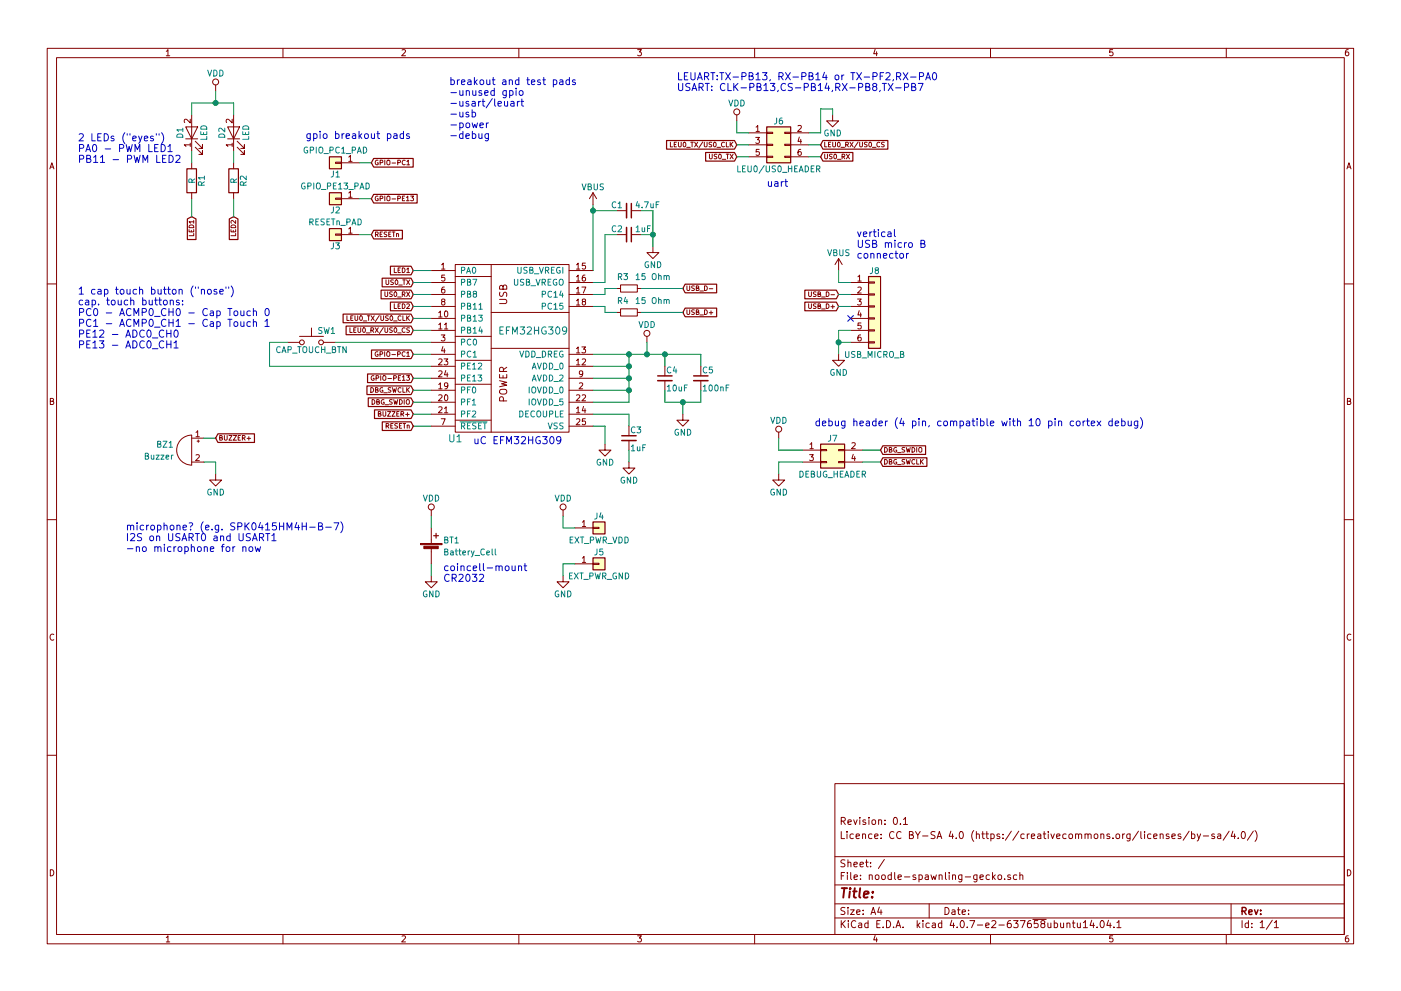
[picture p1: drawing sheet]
EESchema Schematic File Version 2
LIBS:power
LIBS:device
LIBS:switches
LIBS:relays
LIBS:motors
LIBS:transistors
LIBS:conn
LIBS:linear
LIBS:regul
LIBS:74xx
LIBS:cmos4000
LIBS:adc-dac
LIBS:memory
LIBS:xilinx
LIBS:microcontrollers
LIBS:dsp
LIBS:microchip
LIBS:analog_switches
LIBS:motorola
LIBS:texas
LIBS:intel
LIBS:audio
LIBS:interface
LIBS:digital-audio
LIBS:philips
LIBS:display
LIBS:cypress
LIBS:siliconi
LIBS:opto
LIBS:atmel
LIBS:contrib
LIBS:valves
LIBS:efm32hg309
LIBS:noodle-spawnling-gecko-cache
EELAYER 25 0
EELAYER END
$Descr A4 11693 8268
encoding utf-8
Sheet 1 1
Title ""
Date ""
Rev ""
Comp ""
Comment1 "Licence: CC BY-SA 4.0 (https://creativecommons.org/licenses/by-sa/4.0/)"
Comment2 "Revision: 0.1"
Comment3 ""
Comment4 ""
$EndDescr
$Comp
L LED D1
U 1 1
P 1600 1100
F 0 "D1" H 1600 1200 50 0000 C CNN
F 1 "LED" H 1600 1000 50 0000 C CNN
F 2 "pcb_pads:led_5mm_horizontal_pads" H 1600 1100 50 0001 C CNN
F 3 "" H 1600 1100 50 0001 C CNN
F 4 "Wurth Electronics Inc." H 0 0 50 0001 C CNN "MFR"
F 5 "151051SS04000" H 0 0 50 0001 C CNN "MPN"
F 6 "Digikey" H 0 0 50 0001 C CNN "SPR"
F 7 "732-11405-ND" H 0 0 50 0001 C CNN "SPN"
F 8 "" H 0 0 50 0001 C CNN "SPURL"
	1    1600 1100
	0    -1   -1   0   
$EndComp
$Comp
L LED D2
U 1 1
P 1950 1100
F 0 "D2" H 1950 1200 50 0000 C CNN
F 1 "LED" H 1950 1000 50 0000 C CNN
F 2 "pcb_pads:led_5mm_horizontal_pads" H 1950 1100 50 0001 C CNN
F 3 "" H 1950 1100 50 0001 C CNN
F 4 "Wurth Electronics Inc." H 0 0 50 0001 C CNN "MFR"
F 5 "151051SS04000" H 0 0 50 0001 C CNN "MPN"
F 6 "Digikey" H 0 0 50 0001 C CNN "SPR"
F 7 "732-11405-ND" H 0 0 50 0001 C CNN "SPN"
F 8 "" H 0 0 50 0001 C CNN "SPURL"
	1    1950 1100
	0    -1   -1   0   
$EndComp
$Comp
L R R1
U 1 1
P 1600 1500
F 0 "R1" V 1680 1500 50 0000 C CNN
F 1 "R" V 1600 1500 50 0000 C CNN
F 2 "Resistors_SMD:R_0402_NoSilk" V 1530 1500 50 0001 C CNN
F 3 "" H 1600 1500 50 0001 C CNN
F 4 "Yageo" H 0 0 50 0001 C CNN "MFR"
F 5 "RC0402FR-0752R3L" H 0 0 50 0001 C CNN "MPN"
F 6 "Digikey" H 0 0 50 0001 C CNN "SPR"
F 7 "YAG3180CT-ND" H 0 0 50 0001 C CNN "SPN"
F 8 "" H 0 0 50 0001 C CNN "SPURL"
	1    1600 1500
	1    0    0    -1  
$EndComp
$Comp
L R R2
U 1 1
P 1950 1500
F 0 "R2" V 2030 1500 50 0000 C CNN
F 1 "R" V 1950 1500 50 0000 C CNN
F 2 "Resistors_SMD:R_0402_NoSilk" V 1880 1500 50 0001 C CNN
F 3 "" H 1950 1500 50 0001 C CNN
F 4 "Yageo" H 0 0 50 0001 C CNN "MFR"
F 5 "RC0402FR-0752R3L" H 0 0 50 0001 C CNN "MPN"
F 6 "Digikey" H 0 0 50 0001 C CNN "SPR"
F 7 "YAG3180CT-ND" H 0 0 50 0001 C CNN "SPN"
F 8 "" H 0 0 50 0001 C CNN "SPURL"
	1    1950 1500
	1    0    0    -1  
$EndComp
$Comp
L Battery_Cell BT1
U 1 1
P 3600 4600
F 0 "BT1" H 3700 4700 50 0000 L CNN
F 1 "Battery_Cell" H 3700 4600 50 0000 L CNN
F 2 "coincell_smd:CR2032_holder_smd" V 3600 4660 50 0001 C CNN
F 3 "" V 3600 4660 50 0001 C CNN
F 4 "Linx Technologies Inc. " H 0 0 50 0001 C CNN "MFR"
F 5 "BAT-HLD-001" H 0 0 50 0001 C CNN "MPN"
F 6 "Digikey" H 0 0 50 0001 C CNN "SPR"
F 7 "BAT-HLD-001-ND" H 0 0 50 0001 C CNN "SPN"
F 8 "" H 0 0 50 0001 C CNN "SPURL"
	1    3600 4600
	1    0    0    -1  
$EndComp
$Comp
L GND #PWR01
U 1 1
P 3600 4800
F 0 "#PWR01" H 3600 4550 50 0001 C CNN
F 1 "GND" H 3600 4650 50 0000 C CNN
F 2 "" H 3600 4800 50 0001 C CNN
F 3 "" H 3600 4800 50 0001 C CNN
	1    3600 4800
	1    0    0    -1  
$EndComp
$Comp
L VDD #PWR02
U 1 1
P 3600 4300
F 0 "#PWR02" H 3600 4150 50 0001 C CNN
F 1 "VDD" H 3600 4450 50 0000 C CNN
F 2 "" H 3600 4300 50 0001 C CNN
F 3 "" H 3600 4300 50 0001 C CNN
	1    3600 4300
	1    0    0    -1  
$EndComp
$Comp
L VDD #PWR03
U 1 1
P 1800 750
F 0 "#PWR03" H 1800 600 50 0001 C CNN
F 1 "VDD" H 1800 900 50 0000 C CNN
F 2 "" H 1800 750 50 0001 C CNN
F 3 "" H 1800 750 50 0001 C CNN
	1    1800 750 
	1    0    0    -1  
$EndComp
$Comp
L EFM32HG309 U1
U 1 1
P 3800 3600
F 0 "U1" H 3800 3550 60 0000 C CNN
F 1 "EFM32HG309" H 4450 4450 60 0000 C CNN
F 2 "Housings_DFN_QFN:QFN-24-1EP_5x5mm_Pitch0.65mm" H 3800 3550 60 0001 C CNN
F 3 "" H 3800 3550 60 0001 C CNN
F 4 "Silicon Labs " H 0 0 50 0001 C CNN "MFR"
F 5 "EFM32HG309F64G-B-QFN24" H 0 0 50 0001 C CNN "MPN"
F 6 "Digikey" H 0 0 50 0001 C CNN "SPR"
F 7 "336-3896-ND" H 0 0 50 0001 C CNN "SPN"
F 8 "" H 0 0 50 0001 C CNN "SPURL"
	1    3800 3600
	1    0    0    -1  
$EndComp
$Comp
L GND #PWR04
U 1 1
P 5050 3700
F 0 "#PWR04" H 5050 3450 50 0001 C CNN
F 1 "GND" H 5050 3550 50 0000 C CNN
F 2 "" H 5050 3700 50 0001 C CNN
F 3 "" H 5050 3700 50 0001 C CNN
	1    5050 3700
	1    0    0    -1  
$EndComp
$Comp
L C_Small C3
U 1 1
P 5250 3650
F 0 "C3" H 5260 3720 50 0000 L CNN
F 1 "1uF" H 5260 3570 50 0000 L CNN
F 2 "Capacitors_SMD:C_0402_NoSilk" H 5250 3650 50 0001 C CNN
F 3 "" H 5250 3650 50 0001 C CNN
F 4 "Samsung Electro-Mechanics" H 0 0 50 0001 C CNN "MFR"
F 5 "CL05X105KQ5NNNC" H 0 0 50 0001 C CNN "MPN"
F 6 "Digikey" H 0 0 50 0001 C CNN "SPR"
F 7 "1276-1754-1-ND" H 0 0 50 0001 C CNN "SPN"
F 8 "" H 0 0 50 0001 C CNN "SPURL"
	1    5250 3650
	1    0    0    -1  
$EndComp
$Comp
L GND #PWR05
U 1 1
P 5250 3850
F 0 "#PWR05" H 5250 3600 50 0001 C CNN
F 1 "GND" H 5250 3700 50 0000 C CNN
F 2 "" H 5250 3850 50 0001 C CNN
F 3 "" H 5250 3850 50 0001 C CNN
	1    5250 3850
	1    0    0    -1  
$EndComp
$Comp
L C_Small C4
U 1 1
P 5550 3150
F 0 "C4" H 5560 3220 50 0000 L CNN
F 1 "10uF" H 5560 3070 50 0000 L CNN
F 2 "Capacitors_SMD:C_0402_NoSilk" H 5550 3150 50 0001 C CNN
F 3 "" H 5550 3150 50 0001 C CNN
F 4 "Murata Electronics North America" H 0 0 50 0001 C CNN "MFR"
F 5 "GRM155C80J106ME11D" H 0 0 50 0001 C CNN "MPN"
F 6 "Digikey" H 0 0 50 0001 C CNN "SPR"
F 7 "490-13233-1-ND" H 0 0 50 0001 C CNN "SPN"
F 8 "" H 0 0 50 0001 C CNN "SPURL"
	1    5550 3150
	1    0    0    -1  
$EndComp
$Comp
L C_Small C5
U 1 1
P 5850 3150
F 0 "C5" H 5860 3220 50 0000 L CNN
F 1 "100nF" H 5860 3070 50 0000 L CNN
F 2 "Capacitors_SMD:C_0402_NoSilk" H 5850 3150 50 0001 C CNN
F 3 "" H 5850 3150 50 0001 C CNN
F 4 "Samsung Electro-Mechanics" H 0 0 50 0001 C CNN "MFR"
F 5 "CL05A104KQ5NNNC" H 0 0 50 0001 C CNN "MPN"
F 6 "Digikey" H 0 0 50 0001 C CNN "SPR"
F 7 "1276-1442-1-ND" H 0 0 50 0001 C CNN "SPN"
F 8 "" H 0 0 50 0001 C CNN "SPURL"
	1    5850 3150
	1    0    0    -1  
$EndComp
$Comp
L GND #PWR06
U 1 1
P 5700 3450
F 0 "#PWR06" H 5700 3200 50 0001 C CNN
F 1 "GND" H 5700 3300 50 0000 C CNN
F 2 "" H 5700 3450 50 0001 C CNN
F 3 "" H 5700 3450 50 0001 C CNN
	1    5700 3450
	1    0    0    -1  
$EndComp
$Comp
L VDD #PWR07
U 1 1
P 5400 2850
F 0 "#PWR07" H 5400 2700 50 0001 C CNN
F 1 "VDD" H 5400 3000 50 0000 C CNN
F 2 "" H 5400 2850 50 0001 C CNN
F 3 "" H 5400 2850 50 0001 C CNN
	1    5400 2850
	1    0    0    -1  
$EndComp
$Comp
L R_Small R3
U 1 1
P 5250 2400
F 0 "R3" V 5150 2300 50 0000 L CNN
F 1 "15 Ohm" V 5150 2450 50 0000 L CNN
F 2 "Resistors_SMD:R_0402_NoSilk" H 5250 2400 50 0001 C CNN
F 3 "" H 5250 2400 50 0001 C CNN
F 4 "Panasonic Electronic Components" H 0 0 50 0001 C CNN "MFR"
F 5 "ERJ-2RKF15R0X" H 0 0 50 0001 C CNN "MPN"
F 6 "Digikey" H 0 0 50 0001 C CNN "SPR"
F 7 "P15.0LCT-ND" H 0 0 50 0001 C CNN "SPN"
F 8 "" H 0 0 50 0001 C CNN "SPURL"
	1    5250 2400
	0    1    1    0   
$EndComp
$Comp
L R_Small R4
U 1 1
P 5250 2600
F 0 "R4" V 5150 2500 50 0000 L CNN
F 1 "15 Ohm" V 5150 2650 50 0000 L CNN
F 2 "Resistors_SMD:R_0402_NoSilk" H 5250 2600 50 0001 C CNN
F 3 "" H 5250 2600 50 0001 C CNN
F 4 "Panasonic Electronic Components" H 0 0 50 0001 C CNN "MFR"
F 5 "ERJ-2RKF15R0X" H 0 0 50 0001 C CNN "MPN"
F 6 "Digikey" H 0 0 50 0001 C CNN "SPR"
F 7 "P15.0LCT-ND" H 0 0 50 0001 C CNN "SPN"
F 8 "" H 0 0 50 0001 C CNN "SPURL"
	1    5250 2600
	0    1    1    0   
$EndComp
$Comp
L C_Small C2
U 1 1
P 5250 1950
F 0 "C2" V 5200 1800 50 0000 L CNN
F 1 "1uF" V 5200 2000 50 0000 L CNN
F 2 "Capacitors_SMD:C_0402_NoSilk" H 5250 1950 50 0001 C CNN
F 3 "" H 5250 1950 50 0001 C CNN
F 4 "Samsung Electro-Mechanics" H 0 0 50 0001 C CNN "MFR"
F 5 "CL05X105KQ5NNNC" H 0 0 50 0001 C CNN "MPN"
F 6 "Digikey" H 0 0 50 0001 C CNN "SPR"
F 7 "1276-1754-1-ND" H 0 0 50 0001 C CNN "SPN"
F 8 "" H 0 0 50 0001 C CNN "SPURL"
	1    5250 1950
	0    1    1    0   
$EndComp
$Comp
L GND #PWR08
U 1 1
P 5450 2050
F 0 "#PWR08" H 5450 1800 50 0001 C CNN
F 1 "GND" H 5450 1900 50 0000 C CNN
F 2 "" H 5450 2050 50 0001 C CNN
F 3 "" H 5450 2050 50 0001 C CNN
	1    5450 2050
	1    0    0    -1  
$EndComp
$Comp
L C_Small C1
U 1 1
P 5250 1750
F 0 "C1" V 5200 1600 50 0000 L CNN
F 1 "4.7uF" V 5200 1800 50 0000 L CNN
F 2 "Capacitors_SMD:C_0402_NoSilk" H 5250 1750 50 0001 C CNN
F 3 "" H 5250 1750 50 0001 C CNN
F 4 "Samsung Electro-Mechanics" H 0 0 50 0001 C CNN "MFR"
F 5 "CL05A475KQ5NRNC " H 0 0 50 0001 C CNN "MPN"
F 6 "Digikey" H 0 0 50 0001 C CNN "SPR"
F 7 "1276-1481-1-ND" H 0 0 50 0001 C CNN "SPN"
F 8 "" H 0 0 50 0001 C CNN "SPURL"
	1    5250 1750
	0    1    1    0   
$EndComp
$Comp
L VBUS #PWR09
U 1 1
P 4950 1700
F 0 "#PWR09" H 4950 1550 50 0001 C CNN
F 1 "VBUS" H 4950 1850 50 0000 C CNN
F 2 "" H 4950 1700 50 0001 C CNN
F 3 "" H 4950 1700 50 0001 C CNN
	1    4950 1700
	1    0    0    -1  
$EndComp
$Comp
L GND #PWR010
U 1 1
P 7000 2950
F 0 "#PWR010" H 7000 2700 50 0001 C CNN
F 1 "GND" H 7000 2800 50 0000 C CNN
F 2 "" H 7000 2950 50 0001 C CNN
F 3 "" H 7000 2950 50 0001 C CNN
	1    7000 2950
	1    0    0    -1  
$EndComp
$Comp
L VBUS #PWR011
U 1 1
P 7000 2250
F 0 "#PWR011" H 7000 2100 50 0001 C CNN
F 1 "VBUS" H 7000 2400 50 0000 C CNN
F 2 "" H 7000 2250 50 0001 C CNN
F 3 "" H 7000 2250 50 0001 C CNN
	1    7000 2250
	1    0    0    -1  
$EndComp
$Comp
L GND #PWR012
U 1 1
P 4700 4800
F 0 "#PWR012" H 4700 4550 50 0001 C CNN
F 1 "GND" H 4700 4650 50 0000 C CNN
F 2 "" H 4700 4800 50 0001 C CNN
F 3 "" H 4700 4800 50 0001 C CNN
	1    4700 4800
	1    0    0    -1  
$EndComp
$Comp
L VDD #PWR013
U 1 1
P 4700 4300
F 0 "#PWR013" H 4700 4150 50 0001 C CNN
F 1 "VDD" H 4700 4450 50 0000 C CNN
F 2 "" H 4700 4300 50 0001 C CNN
F 3 "" H 4700 4300 50 0001 C CNN
	1    4700 4300
	1    0    0    -1  
$EndComp
$Comp
L Buzzer BZ1
U 1 1
P 1600 3750
F 0 "BZ1" H 1750 3800 50 0000 L CNN
F 1 "Buzzer" H 1750 3700 50 0000 L CNN
F 2 "Buzzers_Beepers:Buzzer_Murata_PKMCS0909E4000-R1" V 1575 3850 50 0001 C CNN
F 3 "" V 1575 3850 50 0001 C CNN
F 4 "Murata Electronics North America" H 0 0 50 0001 C CNN "MFR"
F 5 "PKMCS0909E4000-R1" H 0 0 50 0001 C CNN "MPN"
F 6 "Digikey" H 0 0 50 0001 C CNN "SPR"
F 7 "490-9647-1-ND" H 0 0 50 0001 C CNN "SPN"
F 8 "" H 0 0 50 0001 C CNN "SPURL"
	1    1600 3750
	-1   0    0    -1  
$EndComp
$Comp
L GND #PWR014
U 1 1
P 1800 3950
F 0 "#PWR014" H 1800 3700 50 0001 C CNN
F 1 "GND" H 1800 3800 50 0000 C CNN
F 2 "" H 1800 3950 50 0001 C CNN
F 3 "" H 1800 3950 50 0001 C CNN
	1    1800 3950
	1    0    0    -1  
$EndComp
$Comp
L GND #PWR015
U 1 1
P 6500 3950
F 0 "#PWR015" H 6500 3700 50 0001 C CNN
F 1 "GND" H 6500 3800 50 0000 C CNN
F 2 "" H 6500 3950 50 0001 C CNN
F 3 "" H 6500 3950 50 0001 C CNN
	1    6500 3950
	1    0    0    -1  
$EndComp
$Comp
L VDD #PWR016
U 1 1
P 6500 3650
F 0 "#PWR016" H 6500 3500 50 0001 C CNN
F 1 "VDD" H 6500 3800 50 0000 C CNN
F 2 "" H 6500 3650 50 0001 C CNN
F 3 "" H 6500 3650 50 0001 C CNN
	1    6500 3650
	1    0    0    -1  
$EndComp
$Comp
L SW_Push SW1
U 1 1
P 2600 2850
F 0 "SW1" H 2650 2950 50 0000 L CNN
F 1 "CAP_TOUCH_BTN" H 2600 2790 50 0000 C CNN
F 2 "pcb_pads:cap_touch_pads" H 2600 3050 50 0001 C CNN
F 3 "" H 2600 3050 50 0001 C CNN
F 4 "-" H 0 0 50 0001 C CNN "MFR"
F 5 "-" H 0 0 50 0001 C CNN "MPN"
F 6 "-" H 0 0 50 0001 C CNN "SPR"
F 7 "-" H 0 0 50 0001 C CNN "SPN"
F 8 "" H 0 0 50 0001 C CNN "SPURL"
	1    2600 2850
	1    0    0    -1  
$EndComp
$Comp
L Conn_01x01 J1
U 1 1
P 2800 1350
F 0 "J1" H 2800 1450 50 0000 C CNN
F 1 "GPIO_PC1_PAD" H 2800 1250 50 0000 C CNN
F 2 "pcb_pads:pcb_pad_single_1,5mm" H 2800 1350 50 0001 C CNN
F 3 "" H 2800 1350 50 0001 C CNN
F 4 "-" H 0 0 50 0001 C CNN "MFR"
F 5 "-" H 0 0 50 0001 C CNN "MPN"
F 6 "-" H 0 0 50 0001 C CNN "SPR"
F 7 "-" H 0 0 50 0001 C CNN "SPN"
F 8 "" H 0 0 50 0001 C CNN "SPURL"
	1    2800 1350
	-1   0    0    1   
$EndComp
$Comp
L Conn_01x01 J2
U 1 1
P 2800 1650
F 0 "J2" H 2800 1750 50 0000 C CNN
F 1 "GPIO_PE13_PAD" H 2800 1550 50 0000 C CNN
F 2 "pcb_pads:pcb_pad_single_1,5mm" H 2800 1650 50 0001 C CNN
F 3 "" H 2800 1650 50 0001 C CNN
F 4 "-" H 0 0 50 0001 C CNN "MFR"
F 5 "-" H 0 0 50 0001 C CNN "MPN"
F 6 "-" H 0 0 50 0001 C CNN "SPR"
F 7 "-" H 0 0 50 0001 C CNN "SPN"
F 8 "" H 0 0 50 0001 C CNN "SPURL"
	1    2800 1650
	-1   0    0    1   
$EndComp
$Comp
L Conn_01x06 J8
U 1 1
P 7300 2550
F 0 "J8" H 7300 2850 50 0000 C CNN
F 1 "USB_MICRO_B" H 7300 2150 50 0000 C CNN
F 2 "usb_smd:usb_microb_smd_vertical" H 7300 2550 50 0001 C CNN
F 3 "" H 7300 2550 50 0001 C CNN
F 4 "Molex, LLC" H 0 0 50 0001 C CNN "MFR"
F 5 "1051330011" H 0 0 50 0001 C CNN "MPN"
F 6 "Digikey" H 0 0 50 0001 C CNN "SPR"
F 7 "WM10134CT-ND" H 0 0 50 0001 C CNN "SPN"
F 8 "" H 0 0 50 0001 C CNN "SPURL"
	1    7300 2550
	1    0    0    -1  
$EndComp
$Comp
L Conn_02x03_Odd_Even J6
U 1 1
P 6450 1200
F 0 "J6" H 6500 1400 50 0000 C CNN
F 1 "LEU0/US0_HEADER" H 6500 1000 50 0000 C CNN
F 2 "headers_smd:header_smd_0.05pitch_2row_6pin" H 6450 1200 50 0001 C CNN
F 3 "" H 6450 1200 50 0001 C CNN
F 4 "Amphenol FCI" H 0 0 50 0001 C CNN "MFR"
F 5 "20021121-00006C4LF" H 0 0 50 0001 C CNN "MPN"
F 6 "Digikey" H 0 0 50 0001 C CNN "SPR"
F 7 "609-3693-1-ND" H 0 0 50 0001 C CNN "SPN"
F 8 "" H 0 0 50 0001 C CNN "SPURL"
	1    6450 1200
	1    0    0    -1  
$EndComp
$Comp
L GND #PWR017
U 1 1
P 6950 950
F 0 "#PWR017" H 6950 700 50 0001 C CNN
F 1 "GND" H 6950 800 50 0000 C CNN
F 2 "" H 6950 950 50 0001 C CNN
F 3 "" H 6950 950 50 0001 C CNN
	1    6950 950 
	1    0    0    -1  
$EndComp
$Comp
L VDD #PWR018
U 1 1
P 6150 1000
F 0 "#PWR018" H 6150 850 50 0001 C CNN
F 1 "VDD" H 6150 1150 50 0000 C CNN
F 2 "" H 6150 1000 50 0001 C CNN
F 3 "" H 6150 1000 50 0001 C CNN
	1    6150 1000
	1    0    0    -1  
$EndComp
$Comp
L Conn_02x02_Odd_Even J7
U 1 1
P 6900 3750
F 0 "J7" H 6950 3850 50 0000 C CNN
F 1 "DEBUG_HEADER" H 6950 3550 50 0000 C CNN
F 2 "headers_smd:header_smd_0.05pitch_2row_4pin" H 6900 3750 50 0001 C CNN
F 3 "" H 6900 3750 50 0001 C CNN
F 4 "Sullins Connector Solutions" H 0 0 50 0001 C CNN "MFR"
F 5 "GRPB022VWQS-RC" H 0 0 50 0001 C CNN "MPN"
F 6 "Digikey" H 0 0 50 0001 C CNN "SPR"
F 7 "S9012E-02-ND" H 0 0 50 0001 C CNN "SPN"
F 8 "" H 0 0 50 0001 C CNN "SPURL"
	1    6900 3750
	1    0    0    -1  
$EndComp
$Comp
L Conn_01x01 J3
U 1 1
P 2800 1950
F 0 "J3" H 2800 2050 50 0000 C CNN
F 1 "RESETn_PAD" H 2800 1850 50 0000 C CNN
F 2 "pcb_pads:pcb_pad_single_1,5mm" H 2800 1950 50 0001 C CNN
F 3 "" H 2800 1950 50 0001 C CNN
F 4 "-" H 0 0 50 0001 C CNN "MFR"
F 5 "-" H 0 0 50 0001 C CNN "MPN"
F 6 "-" H 0 0 50 0001 C CNN "SPR"
F 7 "-" H 0 0 50 0001 C CNN "SPN"
F 8 "" H 0 0 50 0001 C CNN "SPURL"
	1    2800 1950
	-1   0    0    1   
$EndComp
$Comp
L Conn_01x01 J4
U 1 1
P 5000 4400
F 0 "J4" H 5000 4500 50 0000 C CNN
F 1 "EXT_PWR_VDD" H 5000 4300 50 0000 C CNN
F 2 "headers-tht:Pin_d1.0mm_L10.0mm_noSilk" H 5000 4400 50 0001 C CNN
F 3 "" H 5000 4400 50 0001 C CNN
F 4 "Amphenol FCI" H 0 0 50 0001 C CNN "MFR"
F 5 "68000-401HLF" H 0 0 50 0001 C CNN "MPN"
F 6 "Digikey" H 0 0 50 0001 C CNN "SPR"
F 7 "609-3466-ND" H 0 0 50 0001 C CNN "SPN"
F 8 "" H 0 0 50 0001 C CNN "SPURL"
	1    5000 4400
	1    0    0    -1  
$EndComp
$Comp
L Conn_01x01 J5
U 1 1
P 5000 4700
F 0 "J5" H 5000 4800 50 0000 C CNN
F 1 "EXT_PWR_GND" H 5000 4600 50 0000 C CNN
F 2 "headers-tht:Pin_d1.0mm_L10.0mm_noSilk" H 5000 4700 50 0001 C CNN
F 3 "" H 5000 4700 50 0001 C CNN
F 4 "Amphenol FCI" H 0 0 50 0001 C CNN "MFR"
F 5 "68000-401HLF" H 0 0 50 0001 C CNN "MPN"
F 6 "Digikey" H 0 0 50 0001 C CNN "SPR"
F 7 "609-3466-ND" H 0 0 50 0001 C CNN "SPN"
F 8 "" H 0 0 50 0001 C CNN "SPURL"
	1    5000 4700
	1    0    0    -1  
$EndComp
Text Notes 3950 3700 0    60   ~ 0
uC EFM32HG309
Text Notes 650  1350 0    60   ~ 0
2 LEDs ("eyes")\nPA0 - PWM LED1\nPB11 - PWM LED2
Text Notes 6800 3550 0    60   ~ 0
debug header (4 pin, compatible with 10 pin cortex debug)
Text Notes 3700 4850 0    60   ~ 0
coincell-mount\nCR2032
Text Notes 7150 2150 0    60   ~ 0
vertical\nUSB micro B\nconnector
Text Notes 3750 1150 0    60   ~ 0
breakout and test pads\n-unused gpio\n-usart/leuart\n-usb\n-power\n-debug
Text GLabel 1600 1800 3    39   Input ~ 0
LED1
Text GLabel 1950 1800 3    39   Input ~ 0
LED2
Text GLabel 3450 2550 0    39   Input ~ 0
LED2
Text GLabel 3450 2250 0    39   Input ~ 0
LED1
Text GLabel 5700 2400 2    39   Input ~ 0
USB_D-
Text GLabel 5700 2600 2    39   Input ~ 0
USB_D+
Text GLabel 7000 2450 0    39   Input ~ 0
USB_D-
Text GLabel 7000 2550 0    39   Input ~ 0
USB_D+
Text Notes 1050 4600 0    60   ~ 0
microphone? (e.g. SPK0415HM4H-B-7)\nI2S on USART0 and USART1\n-no microphone for now
Text GLabel 1800 3650 2    39   Input ~ 0
BUZZER+
Text GLabel 3450 3250 0    39   Input ~ 0
DBG_SWCLK
Text GLabel 3450 3350 0    39   Input ~ 0
DBG_SWDIO
Text GLabel 3100 1950 2    39   Input ~ 0
RESETn
Text GLabel 3450 3550 0    39   Input ~ 0
RESETn
Text GLabel 7350 3750 2    39   Input ~ 0
DBG_SWDIO
Text GLabel 7350 3850 2    39   Input ~ 0
DBG_SWCLK
Text Notes 5650 750  0    60   ~ 0
LEUART:TX-PB13, RX-PB14 or TX-PF2,RX-PA0\nUSART: CLK-PB13,CS-PB14,RX-PB8,TX-PB7
Text Notes 650  2900 0    60   ~ 0
1 cap touch button ("nose")\ncap. touch buttons:\nPC0 - ACMP0_CH0 - Cap Touch 0\nPC1 - ACMP0_CH1 - Cap Touch 1\nPE12 - ADC0_CH0\nPE13 - ADC0_CH1
Text GLabel 3450 3450 0    39   Input ~ 0
BUZZER+
Text GLabel 3450 2650 0    39   Input ~ 0
LEU0_TX/US0_CLK
Text GLabel 3450 2750 0    39   Input ~ 0
LEU0_RX/US0_CS
Text GLabel 3450 2450 0    39   Input ~ 0
US0_RX
Text GLabel 3450 2350 0    39   Input ~ 0
US0_TX
Text GLabel 3450 3150 0    39   Input ~ 0
GPIO-PE13
Text GLabel 3450 2950 0    39   Input ~ 0
GPIO-PC1
Text GLabel 3100 1650 2    39   Input ~ 0
GPIO-PE13
Text GLabel 3100 1350 2    39   Input ~ 0
GPIO-PC1
Text Notes 2550 1150 0    60   ~ 0
gpio breakout pads
Text GLabel 6850 1300 2    39   Input ~ 0
US0_RX
Text GLabel 6150 1300 0    39   Input ~ 0
US0_TX
Text GLabel 6150 1200 0    39   Input ~ 0
LEU0_TX/US0_CLK
Text GLabel 6850 1200 2    39   Input ~ 0
LEU0_RX/US0_CS
Text Notes 6400 1550 0    60   ~ 0
uart
Wire Wire Line
	3450 2550 3600 2550
Wire Wire Line
	3450 2350 3600 2350
Wire Wire Line
	3450 2650 3600 2650
Wire Wire Line
	3450 3450 3600 3450
Wire Wire Line
	7200 3850 7350 3850
Wire Wire Line
	7200 3750 7350 3750
Wire Wire Line
	3450 3550 3600 3550
Wire Wire Line
	3000 1950 3100 1950
Wire Wire Line
	6500 3750 6500 3650
Wire Wire Line
	6700 3750 6500 3750
Wire Wire Line
	6500 3850 6700 3850
Wire Wire Line
	6500 3850 6500 3950
Wire Wire Line
	3450 3350 3600 3350
Wire Wire Line
	1700 3650 1800 3650
Wire Wire Line
	1800 3850 1800 3950
Wire Wire Line
	1700 3850 1800 3850
Wire Wire Line
	4700 4400 4700 4300
Wire Wire Line
	4800 4400 4700 4400
Wire Wire Line
	4700 4700 4700 4800
Wire Wire Line
	4800 4700 4700 4700
Wire Wire Line
	7100 2550 7000 2550
Wire Wire Line
	7100 2450 7000 2450
Wire Wire Line
	7000 2750 7000 2950
Wire Wire Line
	7100 2750 7000 2750
Wire Wire Line
	7000 2350 7000 2250
Wire Wire Line
	7100 2350 7000 2350
Wire Wire Line
	5050 2350 5050 1950
Wire Wire Line
	5350 1750 5450 1750
Wire Wire Line
	4950 1750 5150 1750
Wire Wire Line
	5450 1750 5450 2050
Wire Wire Line
	5350 1950 5450 1950
Wire Wire Line
	5050 1950 5150 1950
Wire Wire Line
	4950 2350 5050 2350
Wire Wire Line
	4950 1700 4950 2250
Wire Wire Line
	5350 2400 5700 2400
Wire Wire Line
	5350 2600 5700 2600
Wire Wire Line
	5050 2400 5150 2400
Wire Wire Line
	5050 2450 5050 2400
Wire Wire Line
	4950 2450 5050 2450
Wire Wire Line
	5050 2600 5150 2600
Wire Wire Line
	5050 2550 5050 2600
Wire Wire Line
	4950 2550 5050 2550
Wire Wire Line
	5400 2950 5400 2850
Wire Wire Line
	4950 2950 5850 2950
Wire Wire Line
	5700 3350 5700 3450
Wire Wire Line
	5550 3350 5850 3350
Wire Wire Line
	5850 3350 5850 3250
Wire Wire Line
	5550 3250 5550 3350
Wire Wire Line
	5850 2950 5850 3050
Wire Wire Line
	5550 2950 5550 3050
Wire Wire Line
	4950 3050 5250 3050
Wire Wire Line
	5250 3150 4950 3150
Wire Wire Line
	5250 3250 4950 3250
Wire Wire Line
	5250 2950 5250 3350
Wire Wire Line
	5250 3350 4950 3350
Wire Wire Line
	5250 3750 5250 3850
Wire Wire Line
	5250 3450 5250 3550
Wire Wire Line
	4950 3450 5250 3450
Wire Wire Line
	5050 3550 5050 3700
Wire Wire Line
	4950 3550 5050 3550
Wire Wire Line
	3600 4400 3600 4300
Wire Wire Line
	3600 4700 3600 4800
Wire Wire Line
	1950 1650 1950 1800
Wire Wire Line
	1600 1650 1600 1800
Wire Wire Line
	1800 850  1800 750 
Wire Wire Line
	1950 850  1950 950 
Wire Wire Line
	1600 850  1950 850 
Wire Wire Line
	1600 950  1600 850 
Wire Wire Line
	1950 1250 1950 1350
Wire Wire Line
	1600 1250 1600 1350
Wire Wire Line
	3450 2450 3600 2450
Wire Wire Line
	3450 2250 3600 2250
Wire Wire Line
	3450 2750 3600 2750
Wire Wire Line
	3450 3250 3600 3250
Wire Wire Line
	2800 2850 3600 2850
Wire Wire Line
	2250 3050 3600 3050
Wire Wire Line
	2250 2850 2400 2850
Wire Wire Line
	2250 3050 2250 2850
Wire Wire Line
	3450 2950 3600 2950
Wire Wire Line
	3450 3150 3600 3150
Wire Wire Line
	3000 1350 3100 1350
Wire Wire Line
	3000 1650 3100 1650
Wire Wire Line
	7100 2850 7000 2850
Wire Wire Line
	6250 1100 6150 1100
Wire Wire Line
	6150 1100 6150 1000
Wire Wire Line
	6150 1200 6250 1200
Wire Wire Line
	6150 1300 6250 1300
Wire Wire Line
	6750 1100 6850 1100
Wire Wire Line
	6850 1100 6850 900 
Wire Wire Line
	6850 900  6950 900 
Wire Wire Line
	6950 900  6950 950 
Wire Wire Line
	6750 1200 6850 1200
Wire Wire Line
	6750 1300 6850 1300
Connection ~ 5450 1950
Connection ~ 4950 1750
Connection ~ 5400 2950
Connection ~ 5700 3350
Connection ~ 5550 2950
Connection ~ 5250 2950
Connection ~ 5250 3050
Connection ~ 5250 3150
Connection ~ 5250 3250
Connection ~ 1800 850 
Connection ~ 7000 2850
NoConn ~ 7100 2650
$EndSCHEMATC
